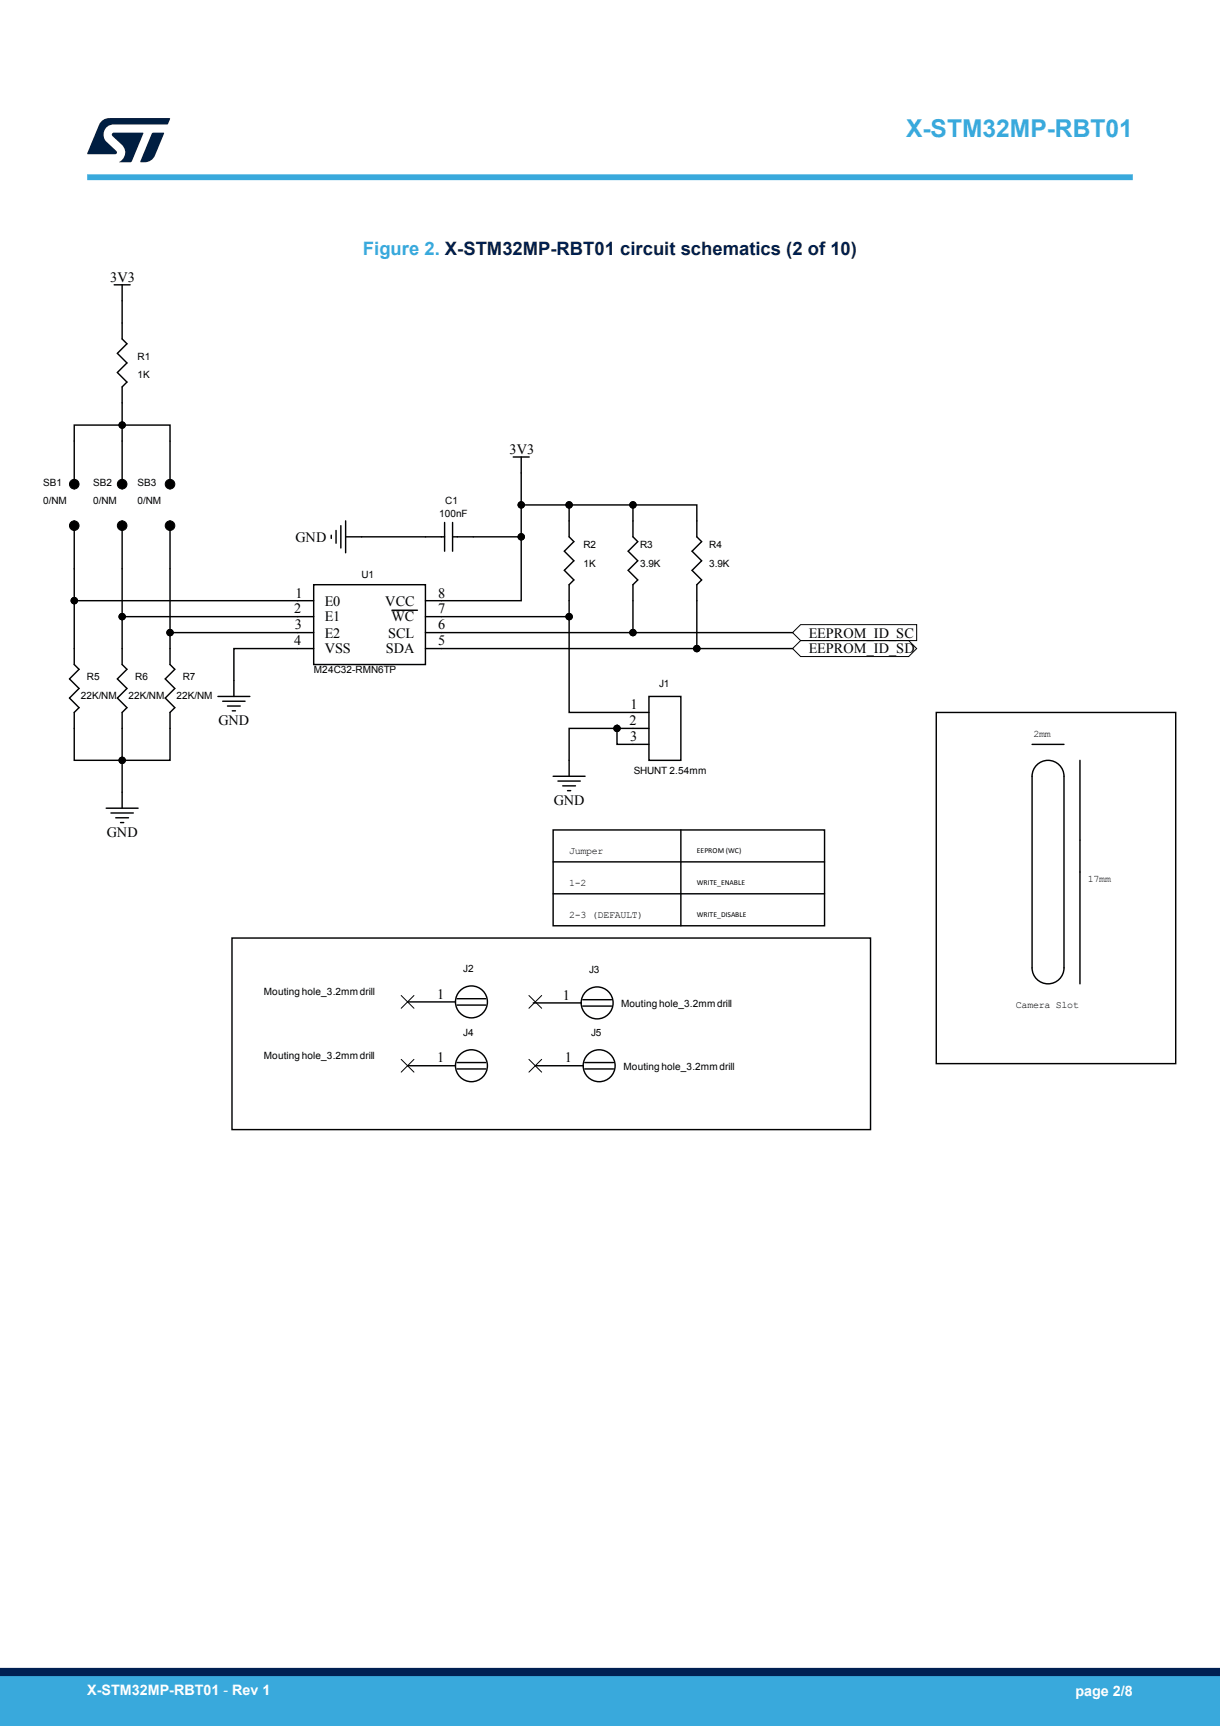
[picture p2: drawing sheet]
<svg xmlns="http://www.w3.org/2000/svg" width="210mm" height="297mm" viewBox="0 0 210 297" stroke-linecap="round" stroke-linejoin="round" font-family="sans-serif">
<g fill="#000">
<circle cx="21" cy="73.1" r=".55"/>
<circle cx="12.8" cy="90.5" r=".82"/>
<circle cx="12.8" cy="83.3" r=".82"/>
<circle cx="21" cy="83.3" r=".83"/>
<circle cx="21" cy="90.5" r=".83"/>
<circle cx="29.3" cy="90.5" r=".83"/>
<circle cx="29.3" cy="83.3" r=".83"/>
<circle cx="89.7" cy="86.9" r=".55"/>
<circle cx="89.7" cy="92.4" r=".55"/>
<circle cx="98" cy="86.9" r=".55"/>
<circle cx="109" cy="86.9" r=".55"/>
<circle cx="12.8" cy="103.4" r=".55"/>
<circle cx="21" cy="106.1" r=".55"/>
<circle cx="29.3" cy="108.9" r=".55"/>
<circle cx="98" cy="106.1" r=".55"/>
<circle cx="109" cy="108.9" r=".55"/>
<circle cx="119.9" cy="111.6" r=".55"/>
<circle cx="21" cy="130.8" r=".55"/>
<circle cx="106.2" cy="125.3" r=".55"/>
</g>
<g fill="none" stroke="#000" stroke-width=".17">
<path d="M136.4 111.6l1.4-1.4h18.6l1.4 1.4-1.4 1.4h-18.6zM136.4 108.9l1.4-1.4h20v2.7h-20zM69.1 171.3l2.2 2.2M71.3 171.3l-2.2 2.2M91 171.3l2.2 2.2M93.2 171.3l-2.2 2.2M69.1 182.3l2.2 2.2M71.3 182.3l-2.2 2.2M91 182.3l2.2 2.2M93.2 182.3l-2.2 2.2"/>
<circle cx="21" cy="73.1" r=".55"/>
<circle cx="12.8" cy="90.5" r=".82"/>
<circle cx="12.8" cy="83.3" r=".82"/>
<circle cx="21" cy="83.3" r=".83"/>
<circle cx="21" cy="90.5" r=".83"/>
<circle cx="29.3" cy="83.3" r=".83"/>
<circle cx="29.3" cy="90.5" r=".83"/>
<circle cx="89.7" cy="86.9" r=".55"/>
<circle cx="89.7" cy="92.4" r=".55"/>
<circle cx="98" cy="86.9" r=".55"/>
<circle cx="109" cy="86.9" r=".55"/>
<circle cx="12.8" cy="103.4" r=".55"/>
<circle cx="21" cy="106.1" r=".55"/>
<circle cx="29.3" cy="108.9" r=".55"/>
<circle cx="98" cy="106.1" r=".55"/>
<circle cx="109" cy="108.9" r=".55"/>
<circle cx="119.9" cy="111.6" r=".55"/>
<circle cx="21" cy="130.8" r=".55"/>
<circle cx="106.2" cy="125.3" r=".55"/>
</g>
<g fill="none" stroke="#000" stroke-width=".25">
<path d="M19.7 49h2.7M21 49v9.3l.9 .9-1.7 1.6 1.7 1.7-1.7 1.6 1.7 1.6-.9 .9v17.5M88.3 78.6h2.8M89.7 78.6v24.8h-16.5M12.8 89.6v24.7l.8 .9-1.6 1.6 1.6 1.7-1.6 1.6 1.6 1.7-.8 .8v8.2h16.5v-8.2l.8-.8-1.7-1.7 1.7-1.6-1.7-1.7 1.7-1.6-.8-.9v-24.7M12.8 84.1v-11h16.5v11M21 89.6v24.7l.9 .9-1.7 1.6 1.7 1.7-1.7 1.6 1.7 1.7-.9 .8v16.5M57 92.1v.6M57.8 91.3v2.2M58.7 90.5v3.8M59.5 92.4h17M59.5 89.6v5.5"/>
<path d="M76.5 89.9v4.9M77.9 89.9v4.9M77.9 92.4h11.8M89.7 86.9h30.2v5.5l.9 .8-1.7 1.6 1.7 1.7-1.7 1.6 1.7 1.7-.9 .8v11M98 86.9v5.5l.8 .8-1.7 1.6 1.7 1.7-1.7 1.6 1.7 1.7-.8 .8v22h13.7M109 86.9v5.5l.8 .8-1.7 1.6 1.7 1.7-1.7 1.6 1.7 1.7-.8 .8v8.3M12.8 103.4h41.2M21 106.1h33M29.3 108.9h24.7M37.5 119.8h5.5M54 100.6h19.2v13.7h-19.2zM54 111.6h-13.7v8.2"/>
<path d="M67.5 105h4.4M73.2 108.9h63.2M73.2 111.6h63.2M73.2 106.1h24.8M111.7 119.8h5.5v11h-5.5zM18.3 139.1h5.5M19.1 139.9h3.8M38.3 120.7h3.9M39.2 121.5h2.2M40 122.3h.5M95.2 133.6h5.5M96 134.4h3.9"/>
<path d="M96.9 135.2h2.2M97.7 136.1h.5M106.2 125.3v2.8h5.5M111.7 125.3h-13.7v8.3M161.2 122.6h41.2v60.4h-41.2zM177.7 128.1h5.4M178.3 131.9a2.75 2.75 0 0 1 3-.9 2.75 2.75 0 0 1 1.8 2.6v32.9a2.75 2.75 0 0 1-2.7 2.8 2.75 2.75 0 0 1-2.7-2.8v-32.9v-.6zM185.9 130.8v38.5M19.9 140.7h2.2M20.7 141.5h.6M95.2 142.8h46.7v16.5h-46.7zM95.2 153.8h46.7"/>
<path d="M95.2 148.3h46.7M117.2 142.8v16.5M39.9 161.4h109.9v33h-109.9zM70.2 172.4h8.2M78.7 171.9h4.9M78.7 173h4.9M91.8 172.6h8.2M100.3 172h5M100.3 173.1h5M70.2 183.4h8.2M78.7 182.8h4.9M78.7 183.9h4.9"/>
<path d="M92.1 183.4h8.3M100.7 182.8h4.9M100.7 183.9h4.9"/>
<circle cx="81.1" cy="172.4" r="2.75"/>
<circle cx="102.8" cy="172.6" r="2.75"/>
<circle cx="81.1" cy="183.4" r="2.75"/>
<circle cx="103.1" cy="183.4" r="2.75"/>
</g>
<path d="M15 30.5h180" fill="none" stroke="#39a9dc" stroke-width="1"/>
<g fill="#001e41">
<path d="M17.6 20.8l.8-.4 .4-.1h10.4l.1 .1-.5 1h-9.2a1.74 1.74 0 0 0-1.6 1 1.74 1.74 0 0 0 .3 2l1.7 1.6 .1 .2-.1 .3h-5l2.1-5z"/>
<path d="M26.2 22.9l1.9-.1 .2 .1-1.6 3.9a1.92 1.92 0 0 1-1.8 1.1h-.7l-.1-.1z"/>
<path d="M19.4 22.9l5.2-.1 .1 .1-2.1 5h-2.1a1.85 1.85 0 0 0 .5-2.9l-1.6-1.6-.2-.2z"/>
</g>
<g fill="#39a9dc">
<path d="M0 288.4h210v8.6h-210z" fill-rule="evenodd"/>
<path d="M-.1 288.4h210.2v4.4h-210.2z" fill-rule="evenodd"/>
</g>
<path d="M0 287.7h210" fill="none" stroke="#002052" stroke-width="1.4"/>
<text font-size="4.2" fill="#39a9dc" x="156" y="23.5">X-STM32MP-RBT01</text>
<text font-size="3.2" fill="#39a9dc" x="62.5" y="43.8">Figure 2. X-STM32MP-RBT01 circuit schematics (2 of 10)</text>
<g font-size="2.5">
<text x="19" y="48.5">3V3</text>
<text x="87.7" y="78.1">3V3</text>
<text x="50.9" y="93.2">GND</text>
<text x="50.6" y="105.5">2</text>
<text x="50.9" y="102.8">1</text>
<text x="55.9" y="104.2">E0</text>
<text x="55.9" y="106.9">E1</text>
<text x="66.3" y="104.2">VCC</text>
<text x="67.4" y="106.9">WC</text>
<text x="75.4" y="105.5">7</text>
<text x="75.4" y="102.8">8</text>
<text x="50.6" y="111">4</text>
<text x="50.7" y="108.3">3</text>
<text x="55.9" y="109.7">E2</text>
<text x="55.9" y="112.4">VSS</text>
<text x="66.4" y="112.4">SDA</text>
<text x="66.8" y="109.7">SCL</text>
<text x="75.4" y="111">5</text>
<text x="75.4" y="108.3">6</text>
<text x="139.2" y="112.4">EEPROM_ID_SD</text>
<text x="139.2" y="109.7">EEPROM_ID_SC</text>
<text x="37.6" y="124.8">GND</text>
<text x="108.4" y="124.8">2</text>
<text x="108.5" y="122">1</text>
<text x="108.5" y="127.5">3</text>
<text x="95.3" y="138.5">GND</text>
<text x="18.4" y="144.1">GND</text>
<text x="75.2" y="171.8">1</text>
<text x="96.9" y="172">1</text>
<text x="75.2" y="182.8">1</text>
<text x="97.2" y="182.8">1</text>
</g>
<g font-size="2.5" fill="#fff">
<text x="15" y="291.6">X-STM32MP-RBT01 - Rev 1</text>
<text x="185.1" y="291.9">page 2/8</text>
</g>
<g font-size="1.7">
<text x="23.7" y="61.9">R1</text>
<text x="23.7" y="65.1">1K</text>
<text x="7.4" y="83.6">SB1</text>
<text x="16" y="83.6">SB2</text>
<text x="23.7" y="83.6">SB3</text>
<text x="7.4" y="86.8">0/NM</text>
<text x="16" y="86.8">0/NM</text>
<text x="23.7" y="86.8">0/NM</text>
<text x="75.6" y="88.9">100nF</text>
<text x="76.6" y="86.8">C1</text>
<text x="100.4" y="94.3">R2</text>
<text x="110.2" y="94.3">R3</text>
<text x="122.1" y="94.3">R4</text>
<text x="62.2" y="99.4">U1</text>
<text x="100.4" y="97.6">1K</text>
<text x="110.2" y="97.6">3.9K</text>
<text x="122.1" y="97.6">3.9K</text>
<text x="15" y="117">R5</text>
<text x="23.3" y="117">R6</text>
<text x="31.5" y="117">R7</text>
<text x="54" y="115.9">M24C32-RMN6TP</text>
<text x="113.5" y="118.2">J1</text>
<text x="13.9" y="120.3">22K/NM</text>
<text x="22.1" y="120.3">22K/NM</text>
<text x="30.4" y="120.3">22K/NM</text>
<text x="177.9" y="126.8">2mm</text>
<text x="109.1" y="133.2">SHUNT 2.54mm</text>
<text x="98" y="147">Jumper</text>
<text x="98" y="152.5">1-2</text>
<text x="187.3" y="151.8">17mm</text>
<text x="98" y="158">2-3 (DEFAULT)</text>
<text x="79.8" y="167.3">J2</text>
<text x="101.4" y="167.5">J3</text>
<text x="45.4" y="171.2">Mouting hole_3.2mm drill</text>
<text x="106.9" y="173.2">Mouting hole_3.2mm drill</text>
<text x="174.9" y="173.5">Camera Slot</text>
<text x="79.8" y="178.3">J4</text>
<text x="101.7" y="178.3">J5</text>
<text x="45.4" y="182.2">Mouting hole_3.2mm drill</text>
<text x="107.3" y="184.1">Mouting hole_3.2mm drill</text>
</g>
<g font-size="1.3">
<text x="119.9" y="146.8">EEPROM (WC)</text>
<text x="119.9" y="152.3">WRITE_ENABLE</text>
<text x="119.9" y="157.8">WRITE_DISABLE</text>
</g>
</svg>
